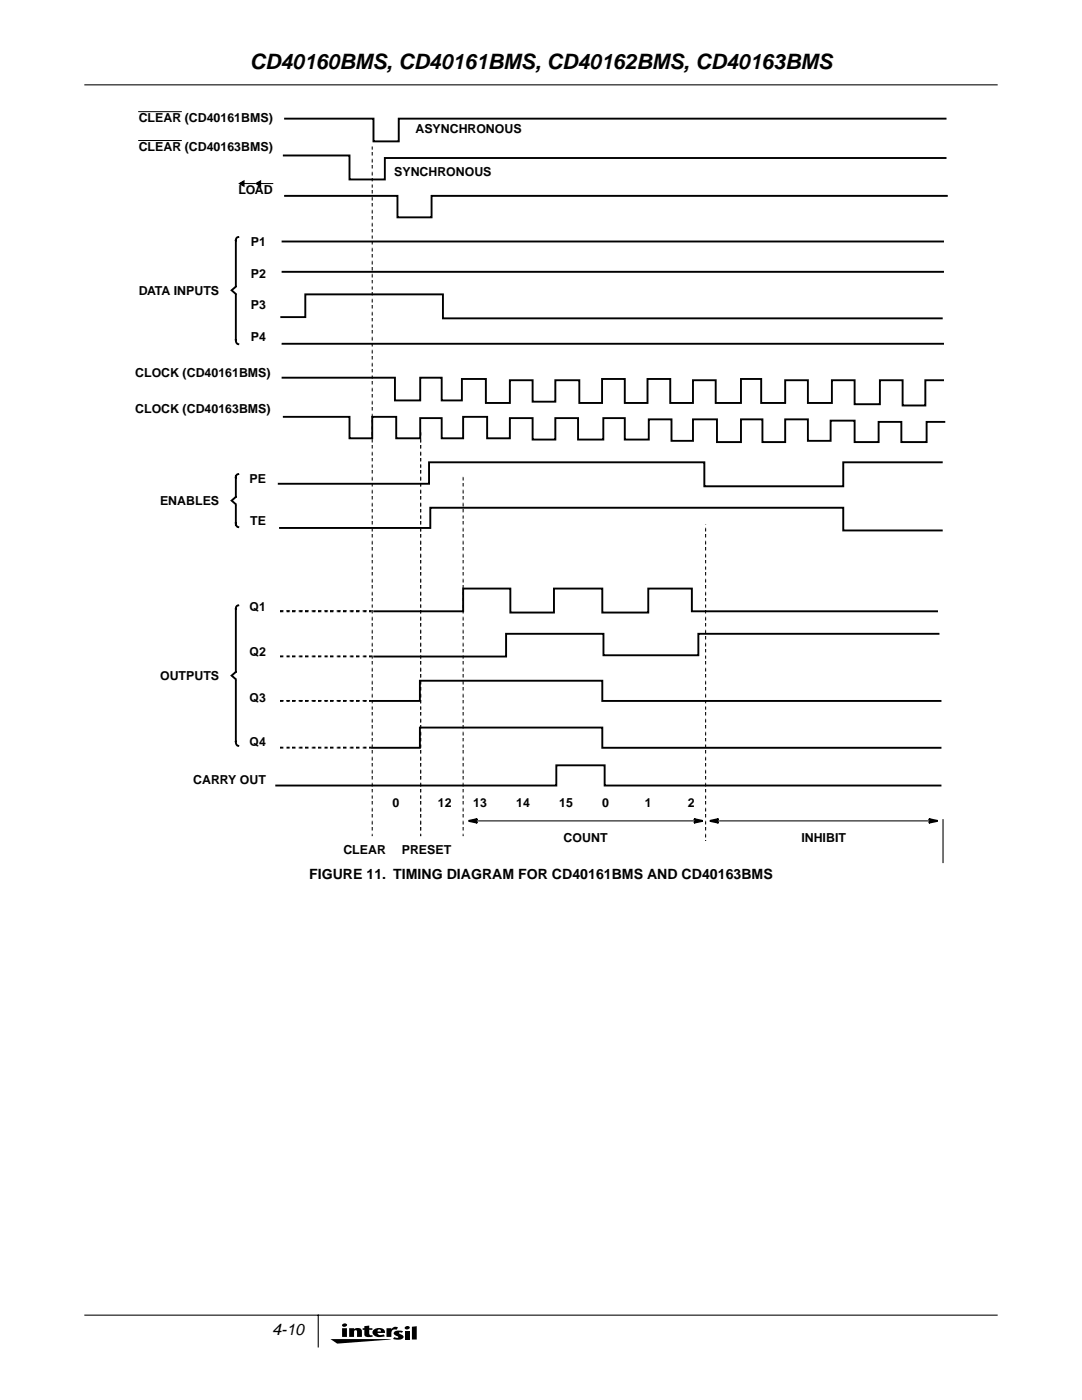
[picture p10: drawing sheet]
<svg xmlns="http://www.w3.org/2000/svg" width="216mm" height="279mm" viewBox="0 0 216 279" stroke-linecap="round" stroke-linejoin="round" font-family="sans-serif">
<g fill="#000">
<path d="M65.9 267.2l12.2 .1-10.8 .8zM69.7 265.1h.9v.2a.96 .96 0 0 1 1.6 .4v1.1h-1v-1.1l-.2-.2-.3 .1-.1 1.2h-.9zM72.7 264.7l1-.1v.5h.6v.3h-.6v.9l.3 .2 .3-.1 .1 .3-.6 .1a.87 .87 0 0 1-1.1-.5v-.9h-.3v-.3h.3zM77.1 265.1h1v.2a.93 .93 0 0 1 1.3-.4l-.3 .5a.67 .67 0 0 0-.7 0 .67 .67 0 0 0-.3 .7v.7h-1zM78.7 265.8l.6-.2 1.1 .1-.2 .3-.5-.1v.2a.74 .74 0 0 1 .8 .9 1.93 1.93 0 0 1-2.1 .2l.3-.3a.57 .57 0 0 0 .8 0l-.8-.5a.38 .38 0 0 1 0-.6zM80.8 265.6h.9v1.7h-.9zM80.8 264.8a.55 .55 0 0 1 1 .2 .55 .55 0 0 1-.5 .3 .55 .55 0 0 1-.6-.3zM82.2 264.8l1-.1v2.6h-1z"/>
<path d="M68.3 265.1v1.7h.9v-1.7zM68.3 264.3l-.1 .2a.5 .5 0 0 0 .6 .3 .5 .5 0 0 0 .4-.5 .64 .64 0 0 0-.9 0z"/>
<path d="M74.5 265.4a.86 .86 0 0 0-.1 .9 .86 .86 0 0 0 .8 .5l1.6-.1-.3-.4-.3 .1a.61 .61 0 0 1-.9-.4h1.5a.93 .93 0 0 0-1.1-1l-.5 .1zM75.5 265.4h.4l.1 .3h-.7z"/>
</g>
<path d="M16.9 16.9h182.1M74.3 29.2v137.6M84 86.4v80.4M92.4 95.2v71.6M140.8 104.7v63M16.9 262.5h182.1M63.5 262.5v6.3" fill="none" stroke="#000" stroke-width=".21"/>
<path d="M55.9 122h18.1M55.9 139.9h18.1M55.9 131h18.1M55.9 149.2h18.1" fill="none" stroke="#fff" stroke-width=".38"/>
<path d="M55.9 122h18.1M55.9 139.9h18.1M55.9 131h18.1M55.9 149.2h18.1" fill="none" stroke="#000" stroke-width=".38"/>
<path d="M74.3 29.2v137.6M84 86.4v80.4M92.4 95.2v71.6M140.8 104.7v63" fill="none" stroke="#fff" stroke-width=".21"/>
<path d="M27.7 22.3h8.5z" fill="#fff" stroke="#000" stroke-width=".2"/>
<g fill="none" stroke="#000" stroke-width=".38">
<path d="M56.6 31h13.1v4.8h7.1v-4.3h111.9M56.9 23.7h17.6v4.5h5.1v-4.5h109.1M56.9 39.1h22.4v4.3h6.8v-4.3h102.8M56.1 63.3h4.8v-4.6h27.5v4.8h99.5M56.4 75.4h22.4v4.5h5v-4.5h4.3v4.5h4.1v-4.3h4.8v4.8h4.7v-4.5h4.6v4.3h4.5v-4.3h4.8v4.5h4.5v-4.8h4.6v4.8h4.5v-4.8h4.5v4.8h4.6v-4.5h4.5v4.5h5.1v-4.8h4v4.8h4.8v-4.5h4.5v4.5h4.8v-4.5h4.5v4.8h5.1v-4.8h4.5v5h4.5v-5h3.6M56.4 68.6h131.8M56.6 83.2h13.1v4.3h4.6v-4.3h4.8v4.3h4.7v-4.1h4.3v4.1h4.3v-4.3h4.8v4.3h4.5v-4.1h4.6v4.3h4.5v-4.3h4.5v4.3h5.1v-4.3h4.3v4.3h4.8v-4h4.5v4.3h4.3v-4.3h4.8v4.5h4.8v-4.5h4.2v4.5h4.6v-4.5h4.5v4.3h4.5v-4.1h4.8v4.3h4.8v-4h4.6v4h5v-4h3.5M187.9 92.3h-19.6v4.7h-27.8v-4.7h-54.9v4.2h-30M55.9 105.4h30v-4.1h82.4v4.6h19.6M74.3 139.9h9.5v-4h36.4v4h67.5M74.7 122h17.7v-4.5h9.4v4.7h8.7v-4.7h9.7v4.7h9.2v-4.7h8.7v4.5h48.9M187.3 126.5h-48v4.3h-18.9v-4.3h-19.4v4.5h-26.3"/>
<path d="M55.1 156.8h55.9v-4.1h9.6v4.1h67.1M93.5 163.8l1.7-.3-.6 .3 .6 .4zM138.5 163.5l1.7 .3-1.7 .4 .6-.4zM141.6 163.8l1.8-.3-.7 .3 .7 .4zM185.3 163.5l1.8 .3-1.8 .4 .7-.4z"/>
</g>
<path d="M94.6 163.8h44.5M142.7 163.8h43.3M188.2 163.6v8.5" fill="none" stroke="#000" stroke-width=".21"/>
<path d="M93.5 163.8l1.7-.3-.6 .3 .6 .4zM138.5 163.5l1.7 .3-1.7 .4 .6-.4zM141.6 163.8l1.8-.3-.7 .3 .7 .4zM185.3 163.5l1.8 .3-1.8 .4 .7-.4z" fill="#000"/>
<path d="M27.7 28h8.5z" fill="#fff" stroke="#000" stroke-width=".2"/>
<path d="M47.9 36.6l.7-.4v.8zM51.2 36.6l.7-.4v.8z" fill="none" stroke="#000" stroke-width=".38"/>
<path d="M47.9 36.6l.7-.4v.8zM51.2 36.6l.7-.4v.8z" fill="#000"/>
<path d="M48.8 36.6h2.1M52.1 36.6h2.3" fill="none" stroke="#000" stroke-width=".2"/>
<path d="M46.2 57l.8-.7v1.4z" fill="#fff"/>
<path d="M47 57.2l-.8 .7 .8 .7M47.1 48v9M47.1 58.9v8.8M47.5 47.3a.58 .58 0 0 0-.4 .6M47.1 67.9a.7 .7 0 0 0 .4 .8" fill="none" stroke="#000" stroke-width=".38"/>
<path d="M46.2 134.3l.8-.6v1.3z" fill="#fff"/>
<path d="M47 134.1l-.8 .7 .8 .7M47.1 121.6v12.4M47.1 135.9v12M47.5 120.8l-.3 .2-.1 .4M47.1 148.1a.73 .73 0 0 0 .4 .7" fill="none" stroke="#000" stroke-width=".38"/>
<path d="M46.2 99.4l.8-.7v1.4z" fill="#fff"/>
<path d="M56.4 48.2h131.8M56.4 54.2h131.8M47 99.2l-.8 .7 .8 .7M47.1 95.1v4M47.5 94.6l-.3 .2-.1 .4M47.1 104.4a.73 .73 0 0 0 .4 .8M47.1 100.9v3.8M74.3 149.2h9.5v-4h36.4v4h67.5" fill="none" stroke="#000" stroke-width=".38"/>
<text font-size="4.2" x="49.8" y="13.8">CD40160BMS, CD40161BMS, CD40162BMS, CD40163BMS</text>
<text font-size="3.2" x="54.3" y="266.5">4-10</text>
<text font-size="2.8" x="61.7" y="175.4">FIGURE 11. TIMING DIAGRAM FOR CD40161BMS AND CD40163BMS</text>
<g font-size="2.5">
<text x="27.7" y="24.4">CLEAR (CD40161BMS)</text>
<text x="82.9" y="26.6">ASYNCHRONOUS</text>
<text x="27.7" y="30.1">CLEAR (CD40163BMS)</text>
<text x="78.7" y="35.2">SYNCHRONOUS</text>
<text x="47.6" y="38.7">LOAD</text>
<text x="50.1" y="49.1">P1</text>
<text x="27.7" y="58.8">DATA INPUTS</text>
<text x="50.1" y="55.4">P2</text>
<text x="50.1" y="61.7">P3</text>
<text x="50.1" y="68.1">P4</text>
<text x="27" y="75.2">CLOCK (CD40161BMS)</text>
<text x="27" y="82.5">CLOCK (CD40163BMS)</text>
<text x="31.9" y="100.8">ENABLES</text>
<text x="49.8" y="96.4">PE</text>
<text x="49.9" y="104.7">TE</text>
<text x="49.8" y="122">Q1</text>
<text x="49.8" y="131">Q2</text>
<text x="31.9" y="135.7">OUTPUTS</text>
<text x="49.8" y="140.1">Q3</text>
<text x="49.8" y="149">Q4</text>
<text x="38.5" y="156.5">CARRY OUT</text>
<text x="78.3" y="161.2">0</text>
<text x="87.4" y="161.2">12</text>
<text x="94.4" y="161.2">13</text>
<text x="103" y="161.2">14</text>
<text x="111.6" y="161.2">15</text>
<text x="120.1" y="161.2">0</text>
<text x="128.7" y="161.2">1</text>
<text x="137.3" y="161.2">2</text>
<text x="112.5" y="168">COUNT</text>
<text x="159.9" y="168">INHIBIT</text>
<text x="68.5" y="170.5">CLEAR</text>
<text x="80.2" y="170.5">PRESET</text>
</g>
</svg>
